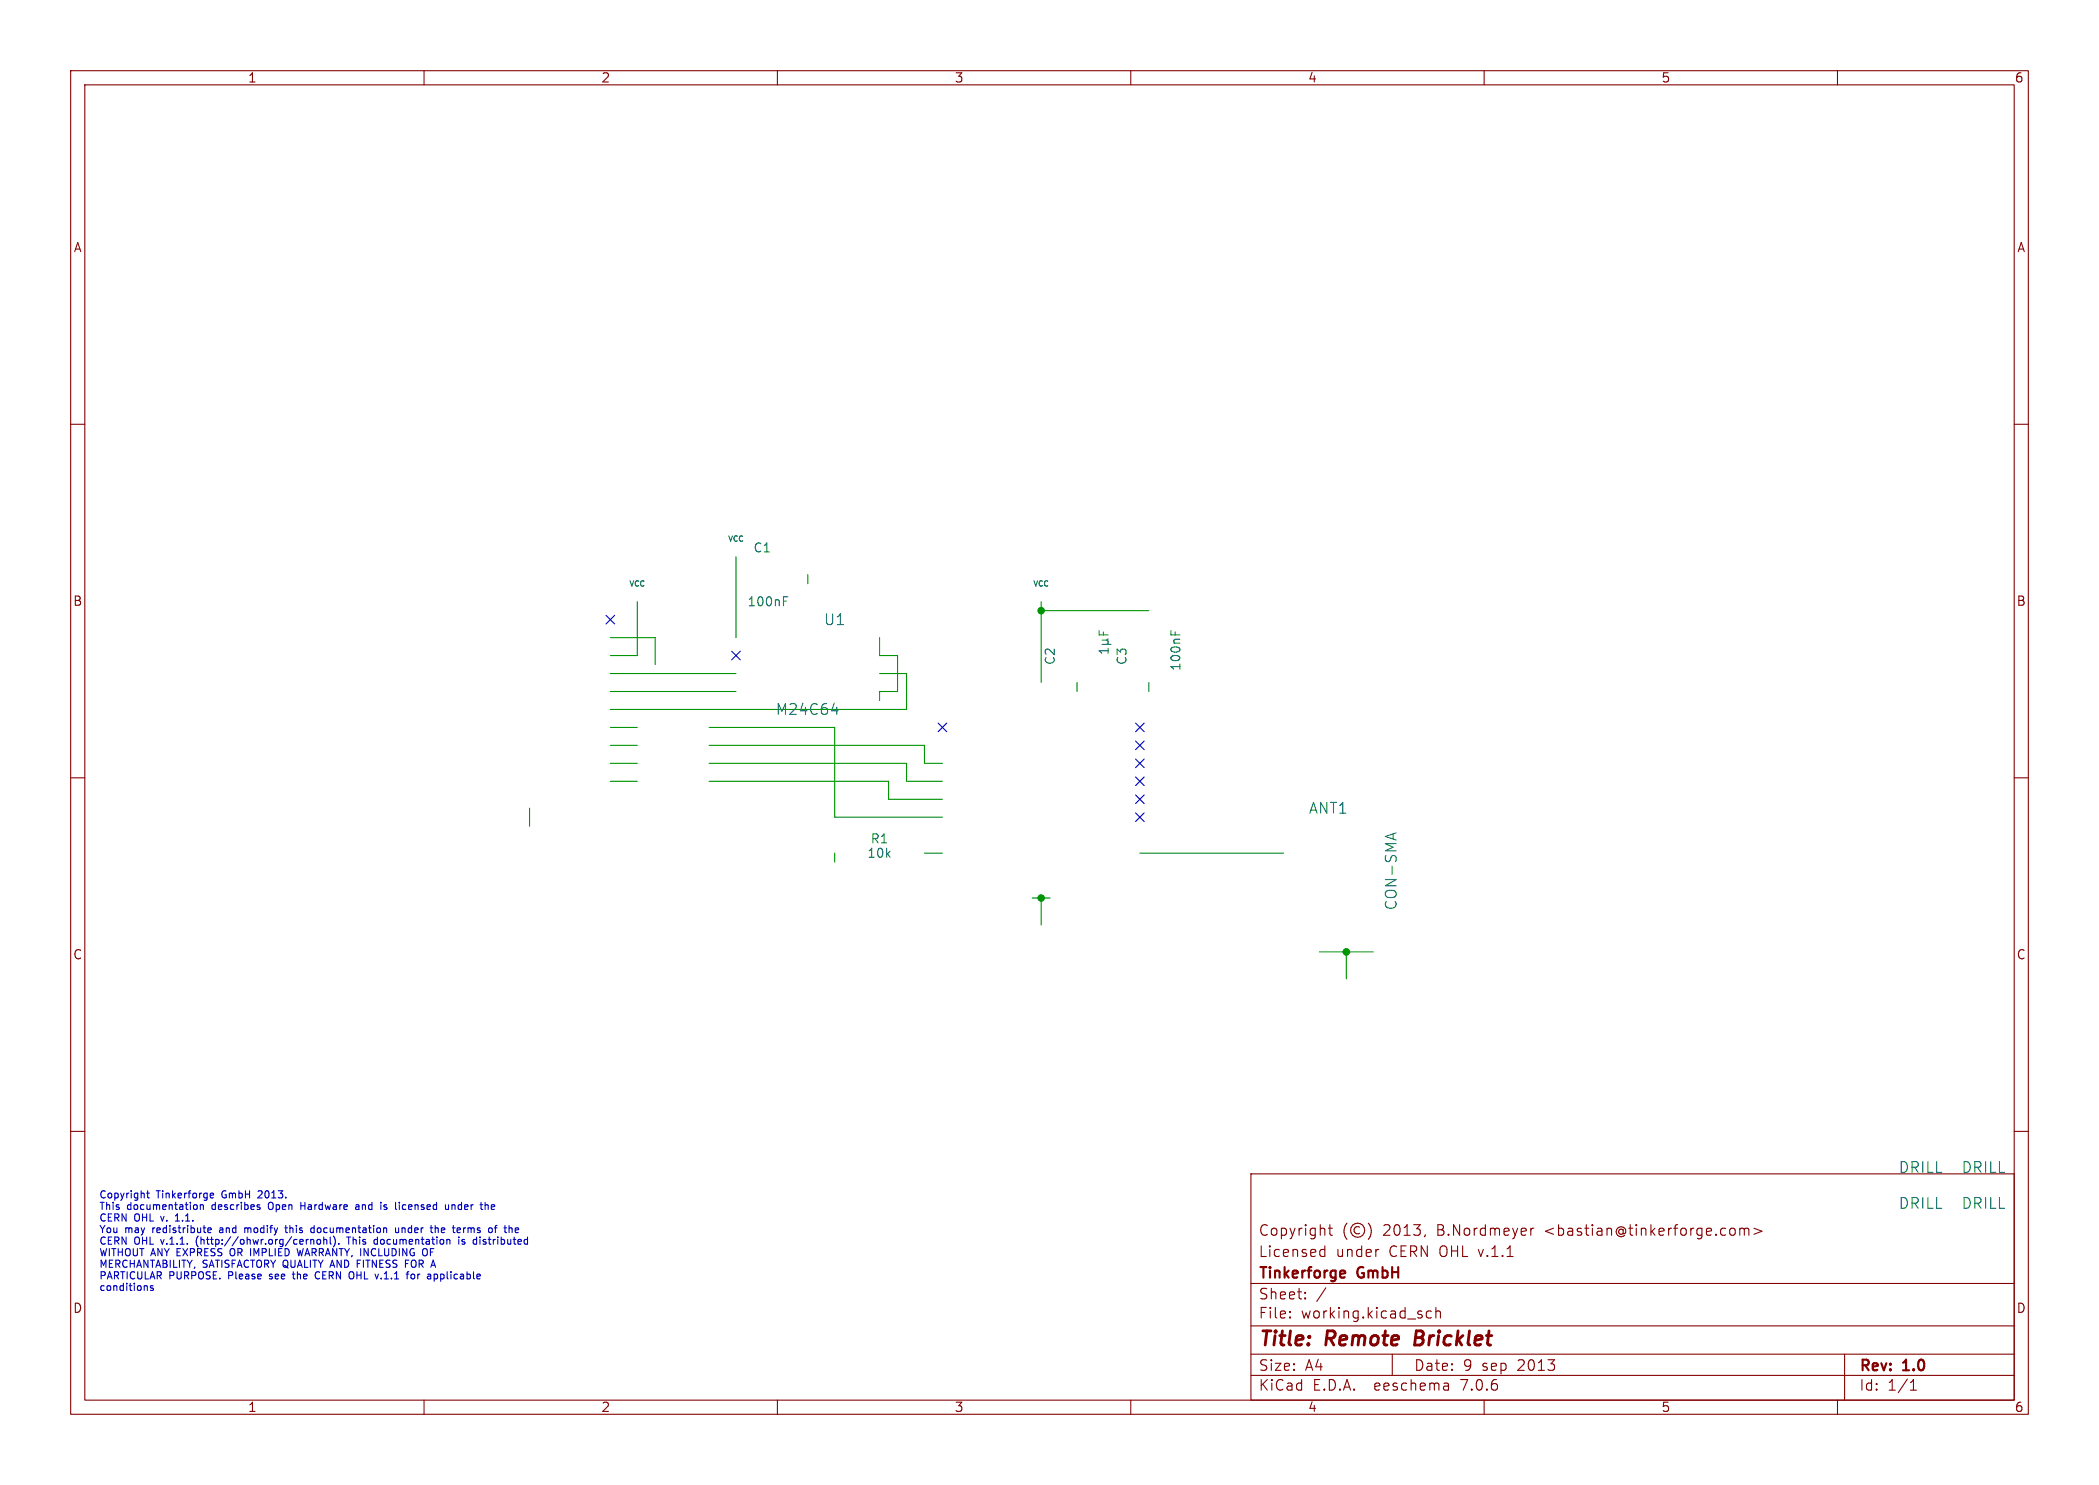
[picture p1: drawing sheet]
<svg xmlns="http://www.w3.org/2000/svg" width="297mm" height="210mm" viewBox="0 0 297 210" stroke-linecap="round" stroke-linejoin="round" font-family="sans-serif">
<g fill="none" stroke="#840000" stroke-width=".15">
<path d="M10 10h277v190h-277zM12 12h273v186h-273zM60 10v2M110 10v2M160 10v2M210 10v2M260 10v2M10 60h2M285 60h2M10 110h2M285 110h2M10 160h2"/>
<path d="M285 160h2M177 166h108v32h-108zM186.9 177.6l.1 .1 .5-.1M186.9 176.8l.1-.1 .5 .1M187.5 176.2v1.5M188 173.7h.5M188.2 173.2v1.3v.1l.3 .1M190.6 173a1.72 1.72 0 0 0 0 2.3M192.4 173.6a.52 .52 0 0 0-.8 .4 .52 .52 0 0 0 .8 .4M193.6 173a1.72 1.72 0 0 1 0 2.3M195 176.7h.1M201.7 174.6l-.2 .3"/>
<path d="M216.6 173.7v1M217 173.7l-.3 .1-.1 .2M245 173.7a.41 .41 0 0 1 .5 .3v.4a.41 .41 0 0 1-.5 .3M246.2 173.8a.37 .37 0 0 1 .6 .1M246.2 173.7v1M246.8 173.9l.2-.2 .4 .1 .1 .9M246.8 173.9v.8M248.2 173.7l1.1 .4-1.1 .5M60 198v2M110 198v2M160 198v2M177 194.5h108"/>
<path d="M177 191.5h108M177 187.5h108M177 181.5h108M182.5 186.3h.1l-.1 .1M182.5 186.3v.1M182.5 185.5v.1M182.5 185.5h.1l-.1 .1M184.7 183.6v.1M184.7 183.6h-.1l.1 .1M184.7 182.8v.1M184.7 182.8h-.1l.1 .1M187.6 182.1l-1.3 2"/>
<path d="M197 191.5v3M202.5 185.5l-.4-.1-.3 .3v.4l.2 .2 .1 .1 .4-.1M203.2 185.5a.37 .37 0 0 1 .6 .1v.8M203.2 184.9v1.5M204.9 195.7l.1 .9M205 196.5l-.2 .1M205 196h-.2M210 198v2M260 198v2M261 191.5v6.5M270.3 196.6h.9M270.3 195.5l.4-.4v1.5"/>
<circle cx="192.1" cy="174" r="1"/>
</g>
<path d="M200.4 188.2l-.2 2h.7" fill="none" stroke="#840000" stroke-width=".4"/>
<path d="M190.1 179.7l.2 .1v.2l-.7 .2M190.3 180.6l-.2 .1" fill="none" stroke="#840000" stroke-width=".3"/>
<g fill="none" stroke="#0000c2" stroke-width=".15">
<path d="M20.7 168.7h.4M20.9 168.4v.9l.2 .1M24.8 172.7h.6M25 171.8l-.2 .2M27.6 170.4h.2l.1 .2v.4h-.3M27.8 175.2v.7M28.3 170.5l.2-.1h.2l.1 .6M28.3 170.4v.6M29.4 174l.5-.1-.1-.2-.2-.1-.2 .2 .1 .5h.3M29.7 168.9l.2-.2h.2l.1 .2v.1l-.5 .1M29.7 169.3l.2 .1h.3M31.1 174v.3"/>
<path d="M32.6 176.7v.7M34.6 173.6v.7M34.9 173.6l-.3 .1M36.6 168.4l-.1 .1M36.7 170.7l.1 .2-.1 .1M36.7 170.4h.1M37.1 168.8l-.6 .6h.6M38 170.2v.7M40.3 173.6h.4M40.4 173.3v.9l.3 .1M41.5 179.8v.9l.2 .2M42 176.6l.3 1 .2-.7 .2 .7"/>
<path d="M42.6 170v1M42.6 170.5h.5M44 174.1l.2 .2h.3M44 175.3v.7M44 175.4l.1-.1h.3v.7M44.5 173.7l-.3-.1-.2 .2M44.5 173.3v1M44.8 179.9a.5 .5 0 0 0-.2 .6 .5 .5 0 0 0 .6 .3M44.9 175.4l.1-.1 .3 .1 .1 .4-.1 .1-.3 .1-.1-.1zM45.8 175.4l.2-.1h.2v.7M45.8 174.9v1.1M46.7 174.9v.9l.2 .2"/>
<path d="M47.2 174.8a1.19 1.19 0 0 1 0 1.5M47.9 175.9v.1M49.3 174.9v1.1M49.9 179.9a.72 .72 0 0 1 0 .9M50.4 170.4h.3l.1 .6M50.5 178.7h.4M50.8 170.6l-.3 .1-.2 .1 .2 .2h.3M53 175.9l.1 .1 .3-.1M53.4 175.3h-.3l-.1 .1M53.4 174.9v1.1M54.3 171h.4M54.7 170.4h-.2l-.2 .1 .1 .2 .3 .1"/>
<path d="M56 173.6v.7h.3l.1-.1M56.4 173.6v.7M56.5 170v.1M56.9 173.6v.7M57 170.4l-.1 .2 .1 .4M57 173.6l-.1 .1M57.4 178.7h.3M60.3 176.6a.72 .72 0 0 1 0 .9M61.6 173.7l.1-.1 .3 .1v.6M61.6 173.3v1M63 170.4l.1 .6h.2h.2M63.5 170.4v.6"/>
<path d="M63.5 175.3l.2 .1v.6M64 170.4v.6M64.3 170.4h-.2l-.1 .1M64.9 174.9v.1M64.9 175.3v.7M65 173.6l.2 .3-.5 .1M65.1 174.3h-.1M65.4 175.9h.3M65.6 173.6v.7M65.6 173.7v.1M65.7 175.3h-.2l-.1 .1v.2l.3 .1M67.9 174.9v.1"/>
<path d="M67.9 175.3v.7M68.8 170.4l.3 .1v.5M69.6 170.4v.6M70 173.6h.3M70 170.6l-.5 .1M70.3 173.3l-.2 .1v.9M72.9 174.3h.4M72.9 173.7l.3-.1 .2 .3-.5 .1M20.7 181.8l.1 .2v.5M21.7 181.9l-.3-.1-.1 .2v.1l.4 .1v.2h-.4M38.1 180.8l.1 .1M38.2 180.2v.3"/>
<path d="M41.4 180.2h.3M58.2 180.2h.3l.2 .2v.3l-.2 .2-.3-.1-.1-.1zM61.4 180.2h.3l.2 .2-.1 .4h-.4"/>
</g>
<g fill="none" stroke="#009600" stroke-width=".15">
<path d="M104.1 78.7v11.5M86.4 95.3h17.7M86.4 90.2h6.3v3.8M86.4 97.8h17.7M90.2 85.1v7.6h-3.8M114.3 81.3v1.3M124.5 95.3h3.8v5h-41.9M124.5 90.2v2.5h2.5v5.1h-2.5v1.3M147.3 85.1v11.4M147.3 86.4h15.3M152.4 96.5v1.3M162.6 96.5v1.3"/>
<path d="M74.9 114.3v2.5M86.4 102.9h3.8M86.4 110.5h3.8M86.4 105.4h3.8M86.4 108h3.8M100.3 102.9h17.8v12.7h15.2M100.3 110.5h25.4v2.5h7.6M100.3 108h28v2.5h5M100.3 105.4h30.5v2.6h2.5M118.1 120.7v1.2M130.8 120.7h2.5M146 127h2.6"/>
<path d="M147.3 127v3.8M161.3 120.7h20.3M186.7 134.6h7.6M190.5 134.6v3.8"/>
</g>
<g fill="none" stroke="#000084" stroke-width=".15">
<path d="M85.8 87l1.2 1.2M87 87l-1.2 1.2M103.5 92.1l1.2 1.2M104.7 92.1l-1.2 1.2M132.7 102.3l1.3 1.2M134 102.3l-1.3 1.2M160.7 104.8l1.2 1.2M160.7 115l1.2 1.2M160.7 109.9l1.2 1.2M160.7 102.3l1.2 1.2M160.7 112.4l1.2 1.2M160.7 107.3l1.2 1.3"/>
<path d="M161.9 104.8l-1.2 1.2M161.9 115l-1.2 1.2M161.9 109.9l-1.2 1.2M161.9 102.3l-1.2 1.2M161.9 112.4l-1.2 1.2M161.9 107.3l-1.2 1.3"/>
</g>
<g fill="none" stroke="#006464" stroke-width=".15">
<path d="M110.9 85h.4M110.9 84.4h.6M155.5 89.2v.6h1.3M155.9 91.1h1.3M155.9 90.5h.7M156.1 89.4v.4M156.6 90.5l.2 .2v.2l-.2 .2M156.8 91.7v.7M156.8 92h-1.3l.4 .4M156.8 90.3l-.2 .2M165.7 89.2v.6M166.3 89.4v.4"/>
<path d="M117.7 100.5h.9M118.4 100v1M197.1 117.9v.8M197.5 117.8l-1.5 .5"/>
</g>
<g fill="#009600" stroke="#009600" stroke-width=".15">
<circle cx="190.5" cy="134.6" r=".46"/>
<circle cx="147.3" cy="86.4" r=".46"/>
<circle cx="147.3" cy="127" r=".46"/>
</g>
<g font-size="2.8" fill="#840000">
<text x="178" y="190.9">Title:</text>
<text x="187.7" y="190.9">Remote</text>
<text x="201" y="190.9">Bricklet</text>
</g>
<g font-size="2.1" fill="#006464">
<text x="116.5" y="88.6">U1</text>
<text x="109.7" y="101.3">M24C64</text>
<text x="185.1" y="115.3">ANT1</text>
<text x="197.8" y="128.8" transform="rotate(-90 197.8 128.8)">CON-SMA</text>
<text x="268.6" y="166.1">DRILL</text>
<text x="277.5" y="166.1">DRILL</text>
<text x="268.6" y="171.2">DRILL</text>
<text x="277.5" y="171.2">DRILL</text>
</g>
<g font-size="2.1" fill="#840000">
<text x="178" y="178">Licensed</text>
<text x="178" y="175">Copyright</text>
<text x="189" y="178">under</text>
<text x="195.7" y="175">2013,</text>
<text x="196.6" y="178">CERN OHL v.1.1</text>
<text x="203.5" y="175">B.Nordmeyer</text>
<text x="218.8" y="175">&lt;bastian@tinkerforge.com&gt;</text>
<text x="178" y="184">Sheet:</text>
<text x="178" y="181.2">Tinkerforge</text>
<text x="192.2" y="181.2">GmbH</text>
<text x="178" y="186.7">File:</text>
<text x="184.1" y="186.7">working.kicad_sch</text>
<text x="178" y="196.9">KiCad</text>
<text x="178" y="194.1">Size:</text>
<text x="184.7" y="194.1">A4</text>
<text x="185.7" y="196.9">E.D.A.</text>
<text x="194.6" y="196.9">eeschema</text>
<text x="200" y="194.1">Date:</text>
<text x="207" y="196.9">7.0.6</text>
<text x="207" y="194.1">9</text>
<text x="209.7" y="194.1">sep</text>
<text x="214.9" y="194.1">2013</text>
<text x="263" y="194.3">Rev:</text>
<text x="263" y="196.9">Id:</text>
<text x="267.1" y="196.9">1/1</text>
<text x="269.4" y="194.3">1.0</text>
</g>
<g font-size="1.8" fill="#840000">
<text x="35" y="11.9">1</text>
<text x="85" y="11.9">2</text>
<text x="135" y="11.9">3</text>
<text x="185" y="11.9">4</text>
<text x="235" y="11.9">5</text>
<text x="285" y="11.9">6</text>
<text x="10.3" y="35.9">A</text>
<text x="285.3" y="35.9">A</text>
<text x="10.3" y="85.9">B</text>
<text x="285.3" y="85.9">B</text>
<text x="10.3" y="135.9">C</text>
<text x="285.3" y="135.9">C</text>
<text x="10.3" y="185.9">D</text>
<text x="285.3" y="185.9">D</text>
<text x="35" y="199.9">1</text>
<text x="85" y="199.9">2</text>
<text x="135" y="199.9">3</text>
<text x="185" y="199.9">4</text>
<text x="235" y="199.9">5</text>
<text x="285" y="199.9">6</text>
</g>
<g font-size="1.8" fill="#006464">
<text x="106.5" y="78.3">C1</text>
<text x="105.7" y="86">100nF</text>
<text x="149.5" y="94.1" transform="rotate(-90 149.5 94.1)">C2</text>
<text x="159.6" y="94.1" transform="rotate(-90 159.6 94.1)">C3</text>
<text x="167.2" y="95" transform="rotate(-90 167.2 95)">100nF</text>
<text x="123.1" y="119.5">R1</text>
<text x="122.6" y="121.5">10k</text>
</g>
<g font-size="1.4" fill="#0000c2">
<text x="14" y="169.5">Copyright</text>
<text x="14" y="171.2">This</text>
<text x="14" y="172.8">CERN</text>
<text x="18" y="171.2">documentation</text>
<text x="19" y="172.8">OHL</text>
<text x="22.2" y="169.5">Tinkerforge</text>
<text x="23" y="172.8">v.</text>
<text x="25.3" y="172.8">1.1.</text>
<text x="30.2" y="171.2">describes</text>
<text x="31.6" y="169.5">GmbH</text>
<text x="37" y="169.5">2013.</text>
<text x="38.4" y="171.2">Open</text>
<text x="43.2" y="171.2">Hardware</text>
<text x="51.3" y="171.2">and</text>
<text x="55.1" y="171.2">is</text>
<text x="57.4" y="171.2">licensed</text>
<text x="64.7" y="171.2">under</text>
<text x="70" y="171.2">the</text>
<text x="14" y="174.5">You</text>
<text x="14" y="176.1">CERN</text>
<text x="14" y="177.7">WITHOUT ANY EXPRESS</text>
<text x="14" y="179.4">MERCHANTABILITY,</text>
<text x="17.7" y="174.5">may</text>
<text x="19" y="176.1">OHL</text>
<text x="21.8" y="174.5">redistribute</text>
<text x="23" y="176.1">v.1.1.</text>
<text x="28.2" y="176.1">(http://ohwr.org/cernohl).</text>
<text x="28.7" y="179.4">SATISFACTORY QUALITY AND</text>
<text x="31.5" y="174.5">and</text>
<text x="33" y="177.7">OR IMPLIED</text>
<text x="35.3" y="174.5">modify</text>
<text x="41.4" y="174.5">this</text>
<text x="43.1" y="177.7">WARRANTY, INCLUDING</text>
<text x="45.2" y="174.5">documentation</text>
<text x="49.9" y="176.1">This</text>
<text x="51.2" y="179.4">FITNESS</text>
<text x="53.9" y="176.1">documentation</text>
<text x="57.4" y="174.5">under</text>
<text x="58.3" y="179.4">FOR</text>
<text x="61.3" y="177.7">OF</text>
<text x="62.7" y="174.5">the</text>
<text x="66.1" y="174.5">terms</text>
<text x="66.1" y="176.1">is</text>
<text x="68.4" y="176.1">distributed</text>
<text x="71.4" y="174.5">of</text>
<text x="14" y="181">PARTICULAR</text>
<text x="14" y="182.6">conditions</text>
<text x="23.9" y="181">PURPOSE.</text>
<text x="32.5" y="181">Please</text>
<text x="38.6" y="181">see</text>
<text x="42.2" y="181">the</text>
<text x="45.6" y="181">CERN</text>
<text x="50.6" y="181">OHL</text>
<text x="54.6" y="181">v.1.1</text>
<text x="59.3" y="181">for</text>
<text x="62.5" y="181">applicable</text>
</g>
<g font-size="1.1" fill="#006464">
<text x="102.9" y="76.8">VCC</text>
<text x="88.9" y="83.2">VCC</text>
<text x="146.1" y="83.2">VCC</text>
</g>
</svg>
